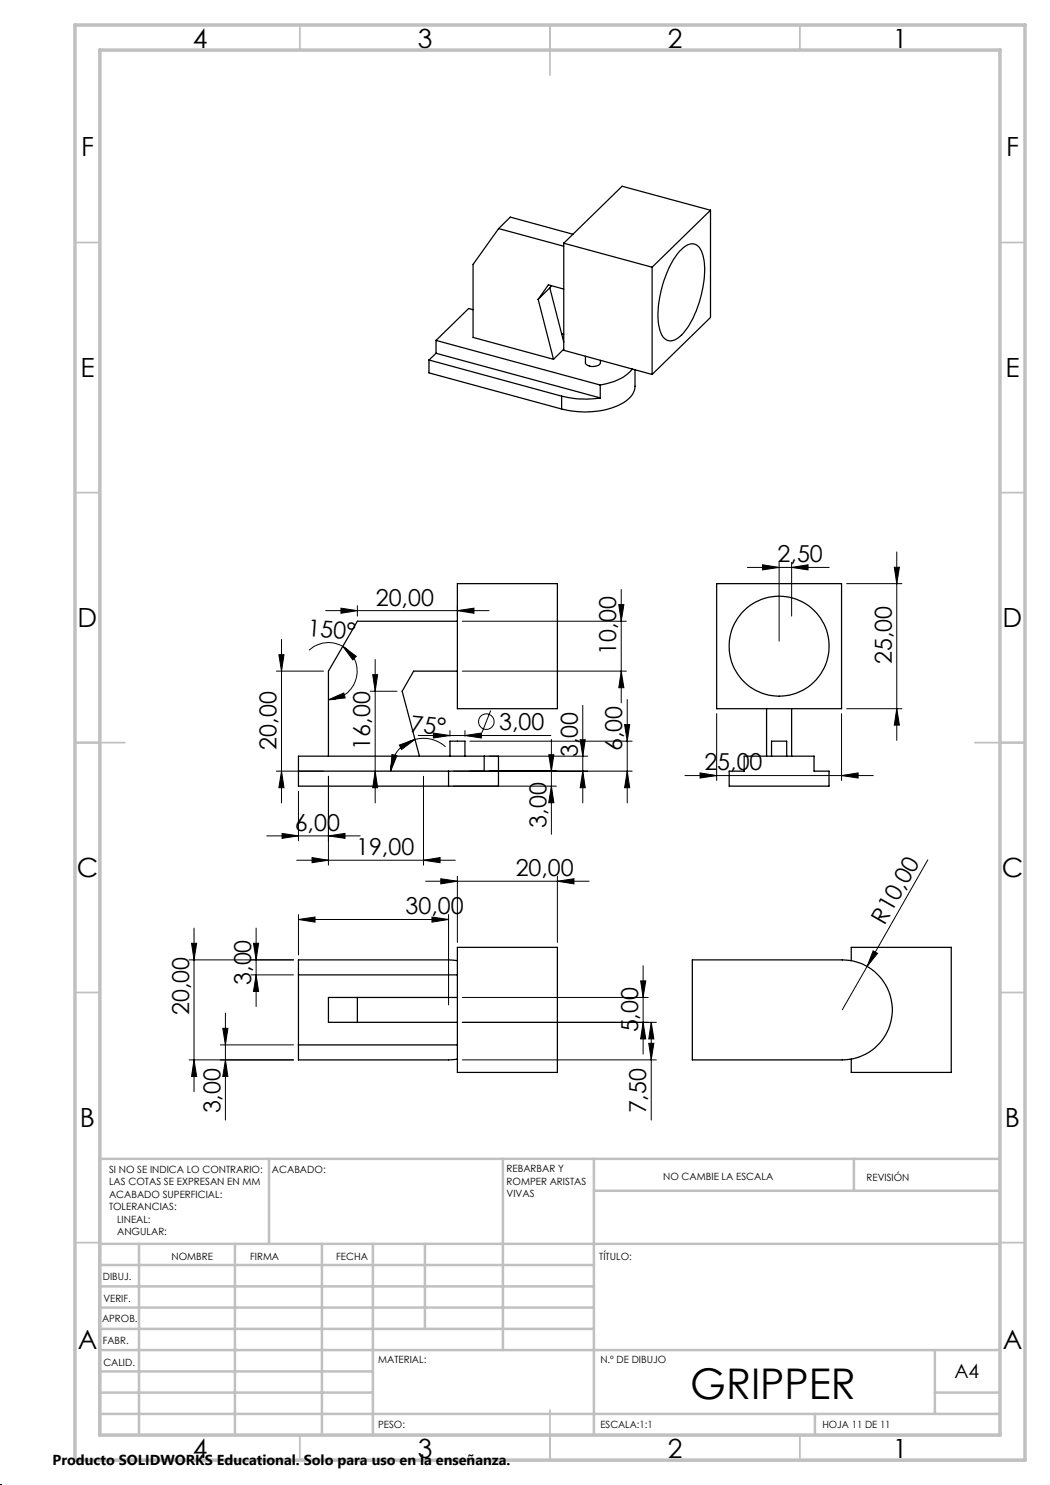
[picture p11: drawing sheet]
<svg xmlns="http://www.w3.org/2000/svg" width="210mm" height="297mm" viewBox="0 0 210 297" stroke-linecap="round" stroke-linejoin="round" font-family="sans-serif">
<g fill="none" stroke="#000" stroke-width=".25">
<path d="M99.7 45.7l-5.1 7.2v14.6l16.1 4.4M99.7 45.7l13 3.5M99.7 45.7l2.4-2.3 12.5 3.4M107.6 59.9l3.1 12M110 57.6l-2.4 2.3M110 57.6l2.7 10.8M110.3 57.1l-.3 .5M112.7 48.6l17.7 4.8M112.7 48.6v21.5l17.7 4.8M112.7 57.8l-3-.8-2.1 2.9M130.4 53.4v21.5M135.9 50.2a3 3 0 0 1 3.1-1.3 3.7 3.7 0 0 1 1.8 3.1 21.5 21.5 0 0 1-4.2 14.7 3 3 0 0 1-3.1 1.4 3.6 3.6 0 0 1-1.8-3.1 21.5 21.5 0 0 1 4.2-14.8z"/>
<path d="M142.1 42l-11.7 11.4M142.1 42v21.5l-11.7 11.4M142.1 42l-17.7-4.8-11.7 11.4M85.8 72l26.5 7.2M85.8 72v2.6l26.5 7.2M87.2 68.1l32.9 8.9M87.2 70.7l-1.4 1.3M87.2 70.7l32.9 8.9M87.2 68.1v2.6M94.6 61.9l-.9-.2-6.5 6.4M112.3 79.2a18.4 18.4 0 0 0 7.8 .4M112.3 79.2v2.6"/>
<path d="M112.3 66.7l.4 .1M112.7 69.8l-2 2.1M117.1 71.3v1.2a1.62 1.62 0 0 0 2.1 .7 .93 .93 0 0 0 .9-1.1M120.1 77v2.6M126.4 73.8a9.4 9.4 0 0 1-6.3 3.2M127 73.9v3.4a4.4 4.4 0 0 1-3 3.6 17.7 17.7 0 0 1-11.7 .9M91.5 116.7h20v25h-20zM143.3 116.7h25v25h-25zM91.5 124.2h-20l-5.8 10v17M91.5 134.2h-8.8l-2.3 4.1 3.5 12.9M59.7 154.2h30M89.7 154.2v3"/>
<path d="M90 151.2v-3h3v3M96.8 151.2v3h-7.1M96.8 151.2h2.9v6h-10M96.8 151.2h-37.1v6h30M145.8 154.2h3v-3h14v3h3v3h-20zM153.3 141.7v9.5M154.3 151.2v-3h3v3M158.3 141.7v9.5M59.7 195h31.8M71.5 199.5v5M91.5 192.1l-1.8-.1h-30v20h30l1.8-.2M91.5 189.5h20v25h-20z"/>
<path d="M91.5 199.5h-25.8v5h25.8M138.5 192h30a10 10 0 0 1 10 10 10 10 0 0 1-10 10h-30zM170.3 192.1v-2.6h20v25h-20v-2.7M59.7 209h31.8"/>
<circle cx="155.8" cy="129.3" r="10"/>
</g>
<g fill="none" stroke="#000" stroke-width=".2">
<path d="M124.2 117.9v22.7M149.5 113.5h16.3M152.5 113l3.3 .5-3.3 .5zM155.8 112.5v15.7M158.3 113.5l3.3-.5v1zM158.3 112.5v10.7M169.3 116.7h11.1M178.9 113.4h1l-.5 3.3zM179.4 110.4v37.7M55.3 134.2h9.4M55.8 130.9h1l-.5 3.3zM56.3 127.9v32.7"/>
<path d="M65.1 122.1h32.7M65.7 139.9l3.1-1.3 .2 1zM68.2 121.6l3.3 .5-3.3 .6zM68.6 129.3l2.7 2-.7 .7zM68.6 129.3a5.7 5.7 0 0 1 2.6 6.4 5.7 5.7 0 0 1-5.5 4.2M68.6 129.3a5.8 5.8 0 0 0-6.8 .7M71.5 121.1v2.1M74 138.3h5.4M74.5 134.9h1l-.5 3.4zM75 131.9v28.7M91.5 122.1l3.3-.5v1.1zM91.5 121.1v2.1"/>
<path d="M92.5 134.2h32.8M92.5 124.2h32.8M123.8 120.9h1l-.6 3.3zM124.2 134.2l.6 3.3h-1zM125.4 139.9v20.7M55.3 154.2h9.4M56.3 154.2l.5 3.3h-1zM59.7 158.3v9.9M65.7 155.3v17.7M75 154.2l.5 3.3h-1zM78.4 150.9l1 .2-1.3 3.1zM79.9 149l3.1-1.1-2.7 2z"/>
<path d="M83 147.9a6.5 6.5 0 0 0-4.9 6.3M83 147.9a6.6 6.6 0 0 1 6.1 1.5M83.6 147.1h26.6M84.7 155.3v17.7M86.7 146.6l3.3 .5-3.3 .5zM90 146.1v1.1M90.7 157.2h20.6M90.7 154.2h35.7M93 147.1l3.3-.5v1zM93 146.1v1.1M94 148.2h32.4M97.9 151.2h19.6"/>
<path d="M98.1 142.1l-1.7 4.4M109.7 151h1.1l-.5 3.2zM110.3 157.2l.5 3.3h-1.1zM110.3 147.9v19M116 148h1.1l-.5 3.2zM116.6 154.2l.5 3.3h-1.1zM116.6 141.1v19.5M124.9 144.9h1l-.5 3.3zM125.4 154.2l.5 3.3h-1zM137 155.1h37.7M140 154.6l3.3 .5-3.3 .5zM143.3 142.7v13.4"/>
<path d="M168.3 155.1l3.3-.5v1zM168.3 142.7v13.4M169.3 141.7h11.1M179.4 141.7l.5 3.3h-1zM53.3 167.2h18.7M56.4 166.7l3.3 .5-3.3 .5zM59.3 172h31.8M62.4 171.5l3.3 .5-3.3 .5zM65.7 167.2l3.3-.5v1zM84.7 172l3.3-.5v1zM85.1 176.2h32.7M88.2 175.8l3.3 .4-3.3 .6z"/>
<path d="M91.5 175.3v13.2M111.5 176.2l3.3-.4v1zM111.5 175.3v13.2M185.6 172l-12.2 21.3M37.8 192h20.9M38.3 188.7h1l-.5 3.3zM38.8 185.6v32.7M50.2 195h8.5M50.7 188.7h1l-.5 3.3zM51.2 195l.5 3.3h-1zM51.2 185.6v15.7M59.7 183.9l3.3-.5v1z"/>
<path d="M59.7 182.9v8.1M59.7 183.9h30M86.4 183.4l3.3 .5-3.3 .5zM89.7 182.9v18.1M92.5 199.5h37.1M128.1 196.2h1.1l-.6 3.3zM128.6 193.1v17.7M173.4 193.3l-4.9 8.7M174.6 190.2l.9 .5-2.1 2.6zM37.8 212h20.9M38.8 212l.5 3.3h-1zM44.1 209h14.6"/>
<path d="M44.6 205.7h1l-.5 3.3zM45.1 212l.5 3.3h-1zM45.1 202.6v21.4M92.5 204.5h38.8M92.5 212h38.8M128.6 204.5l.6 3.3h-1.1zM129.8 208.7h1l-.6 3.3zM130.2 204.5l.6 3.3h-1zM130.2 204.5v19.5"/>
<circle cx="97.3" cy="144.3" r="1.56"/>
</g>
<path d="M0 297h.1" fill="none" stroke="#000" stroke-width=".2" stroke-dasharray="1.3 .6"/>
<g fill="none" stroke="#c0c0c0" stroke-width=".35">
<path d="M60 5v5M110 5v10M160 5v5M15 48.5h5M200 48.5h5M15 98.5h5M200 98.5h5M15 148.5h10M195 148.5h10M15 198.5h5M200 198.5h5M15 248.5h5"/>
<path d="M200 248.5h5M60 287v5M110 282v10M160 287v5"/>
</g>
<g fill="none" stroke="#c0c0c0" stroke-width=".5">
<path d="M53.8 231.8v17M100.6 231.8v38.2M118.8 231.8v55.2M118.8 238.2h81.2M170.8 231.8v6.4M200 231.8h-180v55.2M20 248.8h180M20 257.3h98.8M20 253h98.8M27.8 248.8v38.2M47 248.8v38.2M64.4 248.8v38.2"/>
<path d="M74.6 248.8v38.2M85 248.8v17M20 265.8h98.8M20 261.5h98.8M20 278.5h54.6M20 274.3h54.6M20 270h180M187 278.5h13M187 270v12.8M20 282.8h180M163 282.8v4.2"/>
</g>
<path d="M15 5h190v287h-190zM20 10h180v277h-180z" fill="none" stroke="#c0c0c0" stroke-width=".7"/>
<g fill="#000">
<path d="M174.6 190.2l.9 .5-2.1 2.6z"/>
<path d="M65.7 139.9l3.1-1.3 .2 1zM68.6 129.3l2.7 2-.7 .7z"/>
<path d="M79.9 149l3.1-1.1-2.7 2zM78.4 150.9l1 .2-1.3 3.1z"/>
<path d="M84.7 172l3.3-.5v1zM62.4 171.5l3.3 .5-3.3 .5zM93 147.1l3.3-.5v1zM86.7 146.6l3.3 .5-3.3 .5z"/>
<path d="M88.2 175.8l3.3 .4-3.3 .6zM111.5 176.2l3.3-.4v1zM56.4 166.7l3.3 .5-3.3 .5zM65.7 167.2l3.3-.5v1zM68.2 121.6l3.3 .5-3.3 .6zM91.5 122.1l3.3-.5v1.1zM152.5 113l3.3 .5-3.3 .5zM158.3 113.5l3.3-.5v1z"/>
<path d="M50.7 188.7h1l-.5 3.3zM51.2 195l.5 3.3h-1zM44.6 205.7h1l-.5 3.3zM45.1 212l.5 3.3h-1zM123.8 120.9h1l-.6 3.3zM124.2 134.2l.6 3.3h-1zM74.5 134.9h1l-.5 3.4zM75 154.2l.5 3.3h-1zM178.9 113.4h1l-.5 3.3zM179.4 141.7l.5 3.3h-1z"/>
<path d="M86.4 183.4l3.3 .5-3.3 .5zM59.7 183.9l3.3-.5v1zM168.3 155.1l3.3-.5v1zM140 154.6l3.3 .5-3.3 .5z"/>
<path d="M38.8 212l.5 3.3h-1zM38.3 188.7h1l-.5 3.3z"/>
<path d="M128.6 204.5l.6 3.3h-1.1zM128.1 196.2h1.1l-.6 3.3zM129.8 208.7h1l-.6 3.3zM130.2 204.5l.6 3.3h-1zM110.3 157.2l.5 3.3h-1.1zM109.7 151h1.1l-.5 3.2zM56.3 154.2l.5 3.3h-1zM55.8 130.9h1l-.5 3.3zM125.4 154.2l.5 3.3h-1zM124.9 144.9h1l-.5 3.3zM116.6 154.2l.5 3.3h-1.1zM116 148h1.1l-.5 3.2z"/>
</g>
<text font-size="8.5" x="138.1" y="279.7">GRIPPER</text>
<g font-size="5.3">
<text x="38.5" y="9.5">4</text>
<text x="83.5" y="9.5">3</text>
<text x="133.5" y="9.5">2</text>
<text x="178.5" y="9.5">1</text>
<text x="16.2" y="31.2">F</text>
<text x="201.2" y="31.2">F</text>
<text x="16.1" y="75.5">E</text>
<text x="201.1" y="75.5">E</text>
<text x="15.5" y="125.5">D</text>
<text x="200.5" y="125.5">D</text>
<text x="15.4" y="175.5">C</text>
<text x="200.4" y="175.5">C</text>
<text x="16" y="225.5">B</text>
<text x="201" y="225.5">B</text>
<text x="15.5" y="269.7">A</text>
<text x="200.5" y="269.7">A</text>
<text x="38.5" y="291.5">4</text>
<text x="83.5" y="291.5">3</text>
<text x="133.5" y="291.5">2</text>
<text x="178.5" y="291.5">1</text>
</g>
<g font-size="4.7">
<text x="155.5" y="112.4">2,50</text>
<text x="75.2" y="121.1">20,00</text>
<text x="61.4" y="127.2" transform="rotate(4 61.4 127.2)">150°</text>
<text x="123.3" y="130.9" transform="rotate(-90 123.3 130.9)">10,00</text>
<text x="178.4" y="132.9" transform="rotate(-90 178.4 132.9)">25,00</text>
<text x="55.3" y="149.9" transform="rotate(-90 55.3 149.9)">20,00</text>
<text x="74" y="149.9" transform="rotate(-90 74 149.9)">16,00</text>
<text x="82" y="146.3" transform="rotate(6 82 146.3)">75°</text>
<text x="99.8" y="146">3,00</text>
<text x="115.5" y="151.4" transform="rotate(-90 115.5 151.4)">3,00</text>
<text x="124.4" y="150.2" transform="rotate(-90 124.4 150.2)">6,00</text>
<text x="140.9" y="154.1">25,00</text>
<text x="58.9" y="166.1">6,00</text>
<text x="109.3" y="165.5" transform="rotate(-90 109.3 165.5)">3,00</text>
<text x="71.2" y="171">19,00</text>
<text x="103.1" y="175.2">20,00</text>
<text x="81.1" y="182.9">30,00</text>
<text x="176.9" y="185.2" transform="rotate(-60 176.9 185.2)">R10,00</text>
<text x="50.2" y="197" transform="rotate(-90 50.2 197)">3,00</text>
<text x="37.8" y="203.1" transform="rotate(-90 37.8 203.1)">20,00</text>
<text x="127.6" y="206.5" transform="rotate(-90 127.6 206.5)">5,00</text>
<text x="44.1" y="222.7" transform="rotate(-90 44.1 222.7)">3,00</text>
<text x="129.3" y="222.7" transform="rotate(-90 129.3 222.7)">7,50</text>
</g>
<text font-size="3.9" x="190.9" y="275.5">A4</text>
<text font-size="2.9" x="10.5" y="292.9">Producto SOLIDWORKS Educational. Solo para uso en la enseñanza.</text>
<g font-size="2">
<text x="21.8" y="234.6">SI NO SE INDICA LO CONTRARIO:</text>
<text x="21.8" y="237.1">LAS COTAS SE EXPRESAN EN MM</text>
<text x="21.8" y="239.6">ACABADO SUPERFICIAL:</text>
<text x="54.4" y="234.6">ACABADO:</text>
<text x="101.3" y="234.5">REBARBAR Y</text>
<text x="101.3" y="237">ROMPER ARISTAS</text>
<text x="101.3" y="239.5">VIVAS</text>
<text x="132.6" y="236">NO CAMBIE LA ESCALA</text>
<text x="173.3" y="236.2">REVISIÓN</text>
<text x="21.8" y="242.1">TOLERANCIAS:</text>
<text x="23.4" y="244.6">LINEAL:</text>
<text x="23.4" y="247.1">ANGULAR:</text>
<text x="34.3" y="252">NOMBRE</text>
<text x="50" y="251.9">FIRMA</text>
<text x="67.2" y="251.9">FECHA</text>
<text x="119.9" y="251.9">TÍTULO:</text>
<text x="20.6" y="256.1">DIBUJ.</text>
<text x="20.7" y="260.3">VERIF.</text>
<text x="20.4" y="264.4">APROB.</text>
<text x="20.5" y="268.8">FABR.</text>
<text x="20.7" y="273.1">CALID.</text>
<text x="75.6" y="272.5">MATERIAL:</text>
<text x="120.1" y="272.5">N.º DE DIBUJO</text>
<text x="75.6" y="285.5">PESO:</text>
<text x="120.1" y="285.6">ESCALA:1:1</text>
<text x="164.5" y="285.6">HOJA 11 DE 11</text>
</g>
</svg>
